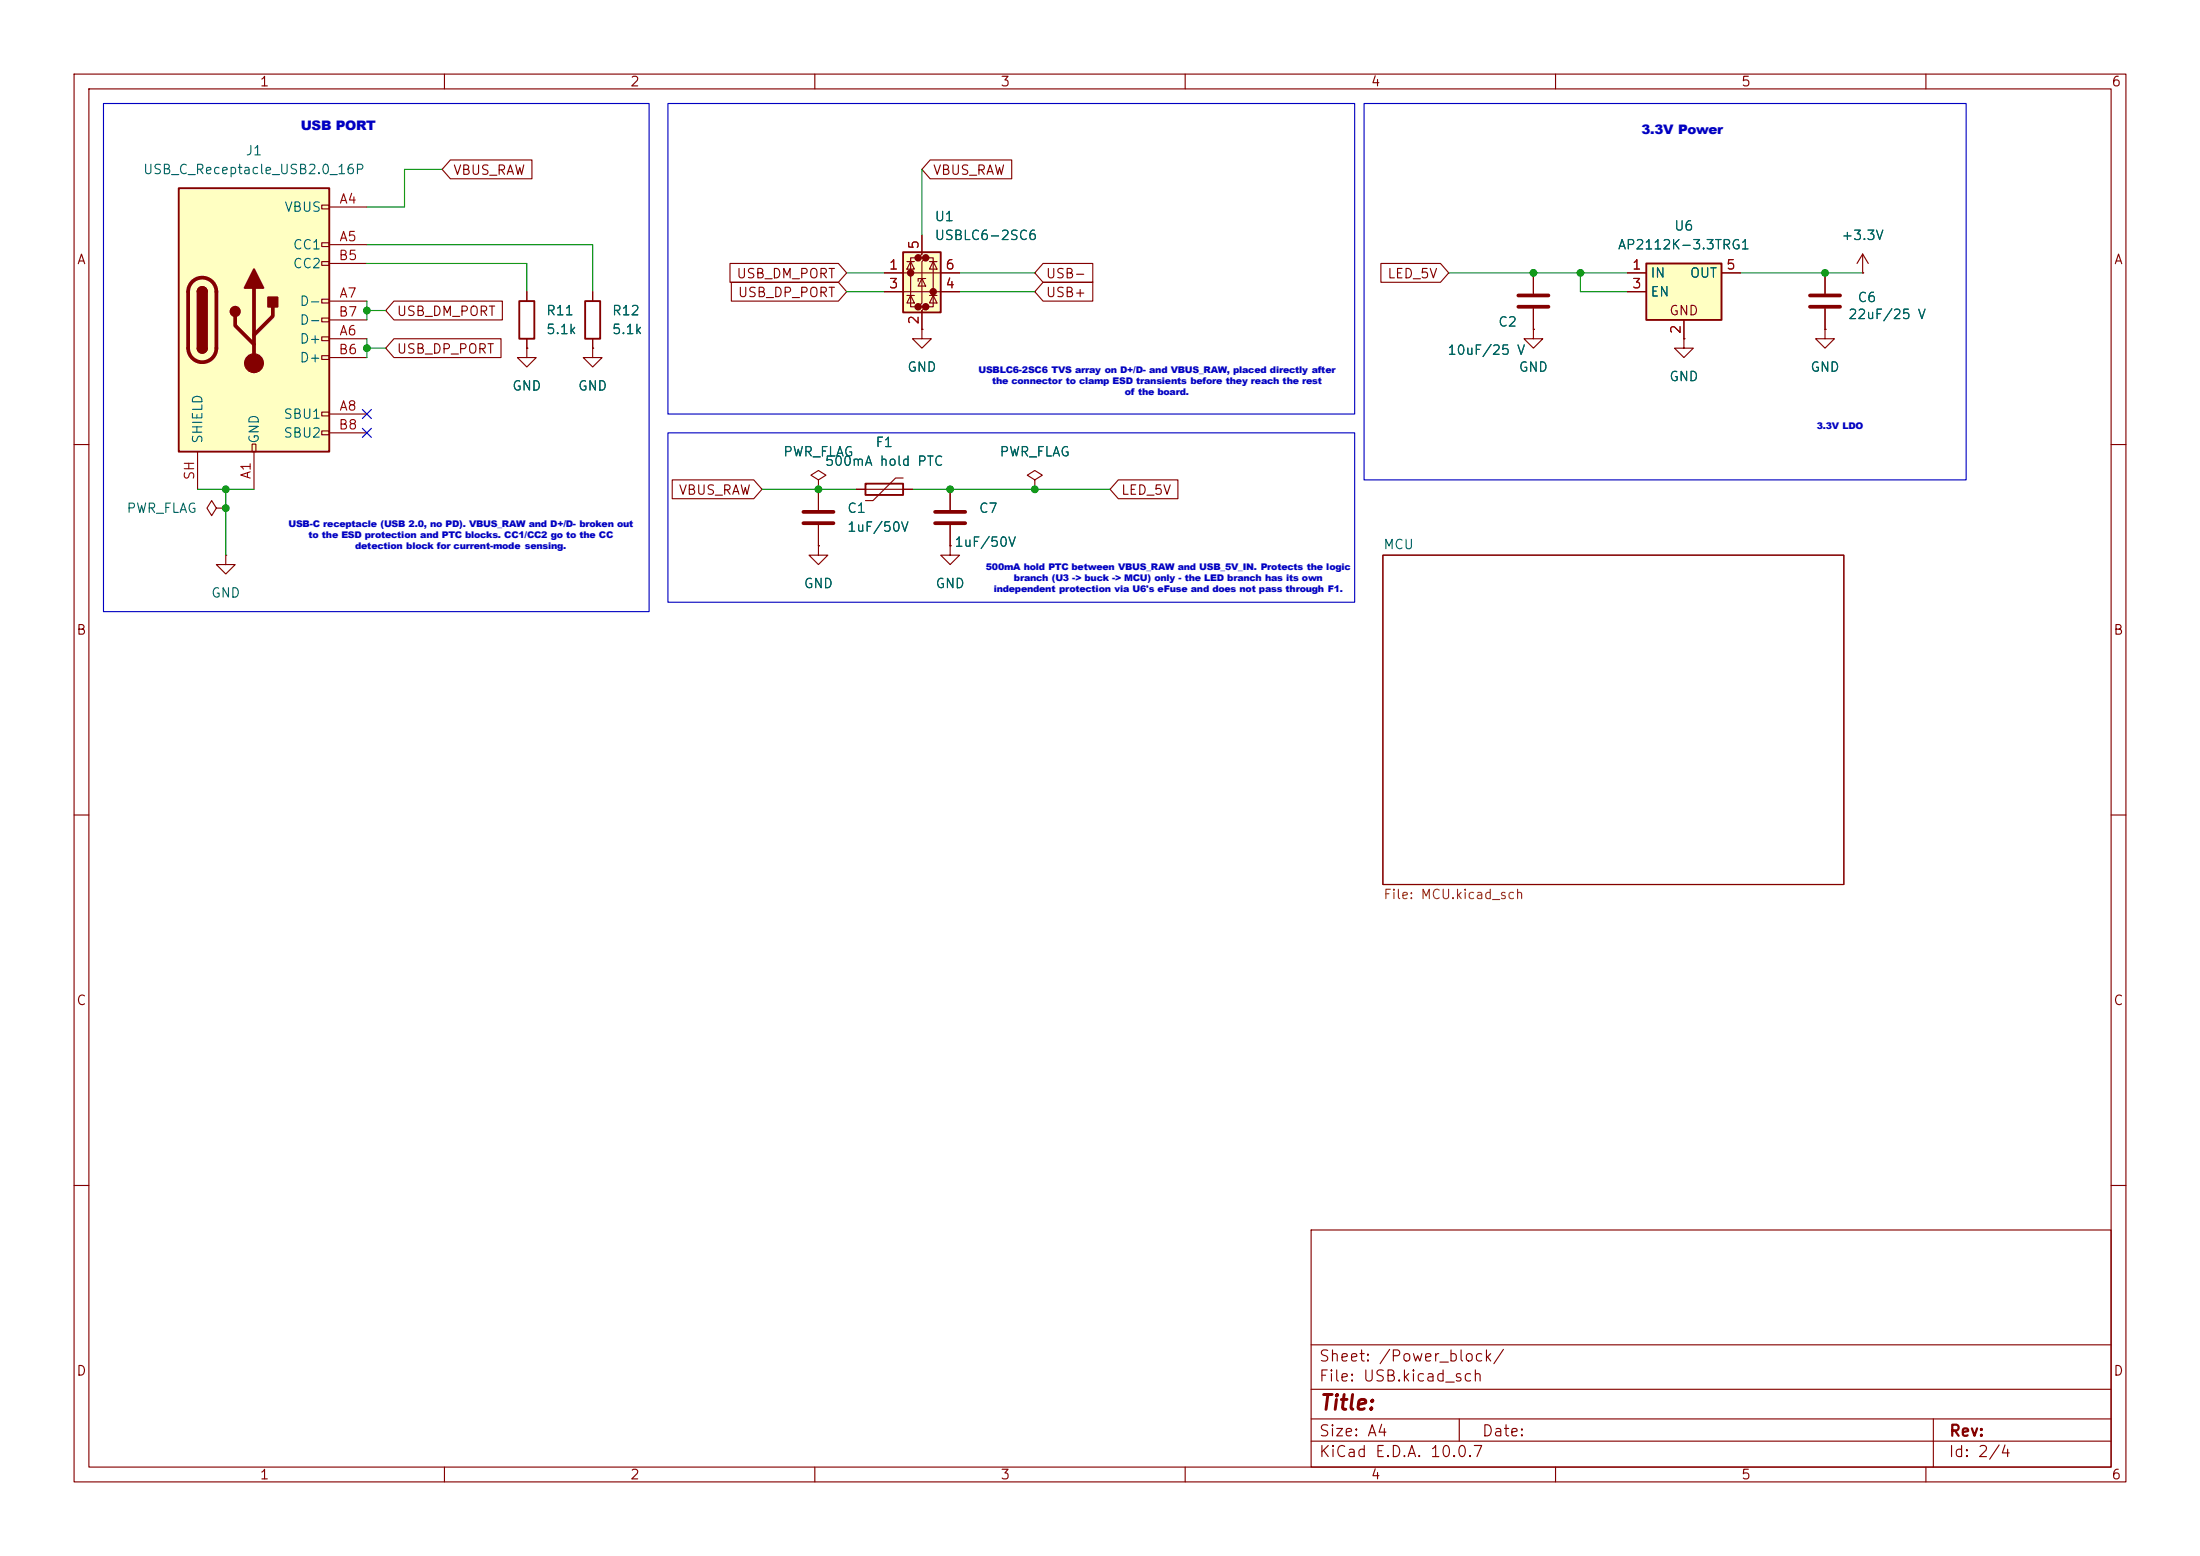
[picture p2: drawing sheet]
<svg xmlns="http://www.w3.org/2000/svg" width="297mm" height="210mm" viewBox="0 0 297 210" stroke-linecap="round" stroke-linejoin="round" font-family="sans-serif">
<g fill="none" stroke="#840000" stroke-width=".15">
<path d="M10 10h277v190h-277zM12 12h273v186h-273zM60 10v2M110 10v2M160 10v2M210 10v2M260 10v2M246.4 36.8v2.8M251.5 36.8h.1M251.5 34.3l-.8 1.3M251.5 34.3l.7 1.3M251.5 34.3v2.5"/>
<path d="M71.1 47v1.3h1.3l-1.3 1.2-1.3-1.2h1.3M71.1 47h.1M80 47v1.3h1.3l-1.3 1.2-1.3-1.2h1.3M80 47h.1M124.5 44.5v1.2h1.2l-1.2 1.3-1.3-1.3h1.3M124.5 44.5h.1M246.4 44.5v1.2h1.2l-1.2 1.3-1.3-1.3h1.3M246.4 44.5h.1M246.4 41.7v2.8M10 60h2M128.3 73.7v1.2h1.2l-1.2 1.3-1.3-1.3h1.3M128.3 73.7h.1"/>
<path d="M139.7 64.8l1-.7-1-.6-1 .6 1 .7v1.2M139.7 66h.1M186.7 74.9h62.2v44.5h-62.2zM285 60h2M10 110h2M285 110h2M10 160h2M177 166h108v32h-108zM285 160h2M60 198v2M110 198v2M160 198v2"/>
<path d="M177 194.5h108M177 191.5h108M177 187.5h108M177 181.5h108M197 191.5v3M210 198v2M260 198v2M261 191.5v6.5"/>
</g>
<path d="M244.3 39.9h4.1M244.3 41.4h4.1" fill="none" stroke="#840000" stroke-width=".51"/>
<path d="M121.9 34h5.1v8.2h-5.1z" fill="#ffffc2"/>
<g fill="#840000" stroke="#840000" stroke-width=".51">
<circle cx="122.9" cy="36.8" r=".25"/>
<circle cx="124" cy="34.8" r=".25"/>
<circle cx="124" cy="41.4" r=".25"/>
<circle cx="125" cy="34.8" r=".25"/>
<circle cx="125" cy="41.4" r=".25"/>
<circle cx="126" cy="39.4" r=".25"/>
</g>
<g fill="none" stroke="#840000" stroke-width=".15">
<path d="M119.4 36.8h10.1M119.4 39.4h10.1M122.4 39.9h1M122.4 35.3h1M122.9 35.3l.5 1h-1zM122.9 39.9l.5 1h-1zM124 34.8h-1.1v6.6h1.1M124.5 31.8v2.5l-.5 .5h1l-.5 .5v5.6l-.5 .5h1l-.5 .5v2.6M124.5 37.6l.5 1h-1zM125 37.6h-1v.4M125 34.8h1v6.6h-1M125.5 39.9h1"/>
<path d="M125.5 35.3h1M126 35.3l.5 1h-1zM126 39.9l.5 1h-1zM110.5 73.7v1.2h1.3l-1.3 1.3-1.3-1.3h1.3M110.5 73.7h.1M110.5 66v2.8M110.5 70.9v2.8M115.6 66h7.6M121.9 64.5h-1l-3 3.1h-1.1"/>
</g>
<path d="M121.9 34h5.1v8.2h-5.1zM116.8 65.3h5.1v1.5h-5.1z" fill="none" stroke="#840000" stroke-width=".25"/>
<path d="M108.5 69.1h4M108.5 70.6h4" fill="none" stroke="#840000" stroke-width=".51"/>
<path d="M222.2 35.6h10.2v7.6h-10.2z" fill="#ffffc2"/>
<path d="M222.2 35.6h10.2v7.6h-10.2z" fill="none" stroke="#840000" stroke-width=".25"/>
<path d="M207 36.8v2.8M219.7 36.8h2.5M219.7 39.4h2.5M232.4 36.8h2.5M207 41.7v2.8M227.3 45.7v1.3h1.3l-1.3 1.3-1.2-1.3h1.2M227.3 45.7h.1M227.3 43.2v2.5M29.2 68.6l-.6-1-.7 1 .7 1 .6-1h1.3M30.5 68.6h.1M110.5 64.8l1-.7-1-.6-1 .6 1 .7v1.2M110.5 66h.1" fill="none" stroke="#840000" stroke-width=".15"/>
<path d="M205 39.9h4M205 41.4h4" fill="none" stroke="#840000" stroke-width=".51"/>
<path d="M24.1 25.4h20.3v35.6h-20.3z" fill="#ffffc2"/>
<g fill="none" stroke="#840000" stroke-width=".15">
<path d="M43.4 27.7h1v.5h-1zM43.4 32.8h1v.5h-1zM43.4 35.3h1v.5h-1zM44.4 27.9h5.1M44.4 33h5.1M44.4 35.6h5.1M60.8 21.6h11v2.5h-11l-1.1-1.2zM71.1 39.4v1.2M80 39.4v1.2M98.5 35.6h14.7l1.1 1.2-1.1 1.3h-14.7zM98.7 38.1h14.5l1.1 1.3-1.1 1.2h-14.5zM119.4 36.8h2.5"/>
<path d="M119.4 39.4h2.5M124.5 31.8v2.5M125.6 21.6h11v2.5h-11l-1.1-1.2zM127 36.8h2.5M127 39.4h2.5M140.8 35.6h6.7v2.5h-6.7l-1.1-1.3zM140.8 38.1h6.7v2.5h-6.7l-1.1-1.2zM186.4 35.6h8.1l1.1 1.2-1.1 1.3h-8.1zM207 36.8v2.8M219.7 36.8h2.5M219.7 39.4h2.5M232.4 36.8h2.5"/>
<path d="M246.4 36.8v2.8M251.5 36.8h.1M34 59.9h.5v1.1h-.5zM43.4 40.4h1v.5h-1zM43.4 42.9h1v.5h-1zM43.4 45.5h1v.5h-1zM43.4 48h1v.5h-1zM43.4 55.6h1v.5h-1zM43.4 58.2h1v.5h-1zM44.4 45.7h5.1M44.4 40.6h5.1M44.4 55.9h5.1"/>
<path d="M44.4 48.3h5.1M44.4 43.2h5.1M44.4 58.4h5.1M53.2 45.7h14.4v2.6h-14.4l-1.1-1.3zM53.2 40.6h14.6v2.6h-14.6l-1.1-1.3zM71.1 47h.1M71.1 45.7v1.3M80 47h.1M80 45.7v1.3M124.5 44.5h.1M124.5 41.9v2.6M207 44.5v1.2h1.3l-1.3 1.3-1.3-1.3h1.3"/>
<path d="M207 44.5h.1M207 41.7v2.8M227.3 45.7h.1M227.3 43.2v2.5M246.4 44.5h.1M246.4 41.7v2.8M26.7 61v5M30.5 74.9v1.3h1.2l-1.2 1.3-1.3-1.3h1.3M30.5 74.9h.1M34.3 61v5M90.7 64.8h11.1l1.1 1.2-1.1 1.3h-11.1zM110.5 73.7h.1"/>
<path d="M110.5 66h.1M110.5 66v2.8M110.5 70.9v2.8M115.6 66h1.2M121.9 66h1.3M128.3 73.7h.1M128.3 66v2.8M128.3 70.9v2.8M139.7 66h.1M151 64.8h8v2.5h-8l-1.1-1.3z"/>
</g>
<path d="M24.1 25.4h20.3v35.6h-20.3zM26.7 39.4a.64 .64 0 0 1 .6-.7 .64 .64 0 0 1 .6 .7M26.7 47a.64 .64 0 0 0 .6 .6 .64 .64 0 0 0 .6-.6M70.1 40.6h2v5.1h-2zM79 40.6h2v5.1h-2z" fill="none" stroke="#840000" stroke-width=".25"/>
<path d="M26 38a1.9 1.9 0 0 1 2-.4 1.9 1.9 0 0 1 1.2 1.8v7.6a1.91 1.91 0 0 1-1.9 1.9 1.91 1.91 0 0 1-1.9-1.9v-7.6a1.9 1.9 0 0 1 .6-1.4zM34.3 38.9v10.1M31.7 42.7v1.2l2.6 2.6M36.8 41.4v1.3l-2.5 2.5M126.2 69.1h4.1M126.2 70.6h4.1" fill="none" stroke="#840000" stroke-width=".51"/>
<g fill="#840000" stroke="#840000" stroke-width=".25">
<path d="M26.7 39.4h1.2v7.6h-1.2z"/>
<path d="M26.9 38.9a.64 .64 0 0 1 .6-.1 .64 .64 0 0 1 .4 .6h-1.2z"/>
<path d="M26.7 47h1.2a.64 .64 0 0 1-.6 .6 .64 .64 0 0 1-.6-.6z"/>
<path d="M34.3 36.3l1.3 2.6h-2.6z"/>
<path d="M36.2 40.1h1.3v1.3h-1.3z"/>
<circle cx="31.7" cy="42" r=".63"/>
</g>
<circle cx="34.3" cy="49" r="1.27" fill="#840000" stroke="#840000" stroke-width=".15"/>
<g fill="none" stroke="#009600" stroke-width=".15">
<path d="M49.5 35.6h21.6v3.8M49.5 33h30.5v6.4M59.7 22.9h-5.1v5h-5.1M114.3 39.4h5.1M114.3 36.8h5.1M124.5 22.9v8.9M129.5 39.4h10.2M129.5 36.8h10.2M195.6 36.8h24.1M213.4 36.8v2.6h6.3M234.9 36.8h16.6M49.5 47h2.6"/>
<path d="M49.5 41.9h2.6M49.5 40.6v2.6M49.5 45.7v2.6M26.7 66h7.6M30.5 66v8.9M102.9 66h12.7M123.2 66h26.7"/>
</g>
<path d="M48.9 57.8l1.2 1.2M48.9 55.3l1.2 1.2M50.1 57.8l-1.2 1.2M50.1 55.3l-1.2 1.2" fill="none" stroke="#000084" stroke-width=".15"/>
<path d="M14 14h73.6v68.6h-73.6zM90.2 14h92.7v41.9h-92.7zM184.1 14h81.3v50.8h-81.3zM90.2 58.4h92.7v22.9h-92.7z" fill="none" stroke="#0000c2" stroke-width=".15"/>
<g fill="#009600" stroke="#009600" stroke-width=".14">
<circle cx="139.7" cy="66" r=".46"/>
<circle cx="128.3" cy="66" r=".46"/>
<circle cx="110.5" cy="66" r=".46"/>
<circle cx="30.5" cy="68.6" r=".46"/>
<circle cx="30.5" cy="66" r=".46"/>
<circle cx="49.5" cy="41.9" r=".46"/>
<circle cx="49.5" cy="47" r=".46"/>
<circle cx="213.4" cy="36.8" r=".46"/>
<circle cx="246.4" cy="36.8" r=".46"/>
<circle cx="207" cy="36.8" r=".46"/>
</g>
<text font-size="2" fill="#840000" x="178" y="190.8">Title:</text>
<g font-size="1.8" fill="#0000c2">
<text x="40.6" y="17.6">USB PORT</text>
<text x="221.6" y="18.1">3.3V Power</text>
</g>
<g font-size="1.5" fill="#840000">
<text x="178" y="184.1">Sheet: /Power_block/</text>
<text x="178" y="186.8">File: USB.kicad_sch</text>
<text x="178" y="197">KiCad E.D.A. 10.0.7</text>
<text x="178" y="194.2">Size: A4</text>
<text x="200" y="194.2">Date:</text>
<text x="263" y="197">Id: 2/4</text>
<text x="263" y="194.2">Rev:</text>
</g>
<g font-size="1.3" fill="#840000">
<text x="35" y="12">1</text>
<text x="85" y="12">2</text>
<text x="135" y="12">3</text>
<text x="185" y="12">4</text>
<text x="235" y="12">5</text>
<text x="285" y="12">6</text>
<text x="61.1" y="23.9">VBUS_RAW</text>
<text x="125.9" y="23.9">VBUS_RAW</text>
<text x="10.3" y="36">A</text>
<text x="285.3" y="36">A</text>
<text x="99.3" y="37.9">USB_DM_PORT</text>
<text x="99.5" y="40.4">USB_DP_PORT</text>
<text x="141.1" y="37.9">USB-</text>
<text x="141.1" y="40.4">USB+</text>
<text x="187.2" y="37.9">LED_5V</text>
<text x="53.5" y="43">USB_DM_PORT</text>
<text x="225.3" y="42.9">GND</text>
<text x="53.5" y="48">USB_DP_PORT</text>
<text x="91.5" y="67.1">VBUS_RAW</text>
<text x="151.3" y="67.1">LED_5V</text>
<text x="10.2" y="86">B</text>
<text x="285.2" y="86">B</text>
<text x="10.2" y="136">C</text>
<text x="285.2" y="136">C</text>
<text x="10.2" y="186">D</text>
<text x="285.2" y="186">D</text>
<text x="35" y="200">1</text>
<text x="85" y="200">2</text>
<text x="135" y="200">3</text>
<text x="185" y="200">4</text>
<text x="235" y="200">5</text>
<text x="285" y="200">6</text>
</g>
<g font-size="1.3" fill="#006464">
<text x="19.2" y="23.8">USB_C_Receptacle_USB2.0_16P</text>
<text x="33.1" y="21.3">J1</text>
<text x="38.3" y="28.9">VBUS</text>
<text x="39.5" y="34">CC1</text>
<text x="126.1" y="30.2">U1</text>
<text x="126.1" y="32.7">USBLC6-2SC6</text>
<text x="218.3" y="34">AP2112K-3.3TRG1</text>
<text x="225.9" y="31.4">U6</text>
<text x="248.5" y="32.7">+3.3V</text>
<text x="39.5" y="36.5">CC2</text>
<text x="40.4" y="41.6">D-</text>
<text x="222.7" y="37.8">IN</text>
<text x="222.7" y="40.3">EN</text>
<text x="228" y="37.8">OUT</text>
<text x="250.7" y="41.1">C6</text>
<text x="40.4" y="46.7">D+</text>
<text x="40.4" y="44.1">D-</text>
<text x="73.6" y="42.9">R11</text>
<text x="73.6" y="45.4">5.1k</text>
<text x="82.5" y="42.9">R12</text>
<text x="82.5" y="45.4">5.1k</text>
<text x="202.2" y="44.4">C2</text>
<text x="249.4" y="43.4">22uF/25 V</text>
<text x="40.4" y="49.2">D+</text>
<text x="69.1" y="53">GND</text>
<text x="77.9" y="53">GND</text>
<text x="122.4" y="50.5">GND</text>
<text x="195.3" y="48.2">10uF/25 V</text>
<text x="204.9" y="50.5">GND</text>
<text x="225.3" y="51.8">GND</text>
<text x="244.3" y="50.5">GND</text>
<text x="27.6" y="60" transform="rotate(-90 27.6 60)">SHIELD</text>
<text x="35.3" y="60" transform="rotate(-90 35.3 60)">GND</text>
<text x="38.2" y="56.8">SBU1</text>
<text x="38.2" y="59.4">SBU2</text>
<text x="105.6" y="61.9">PWR_FLAG</text>
<text x="111.3" y="63.2">500mA hold PTC</text>
<text x="118.1" y="60.7">F1</text>
<text x="134.9" y="61.9">PWR_FLAG</text>
<text x="17" y="69.5">PWR_FLAG</text>
<text x="114.3" y="69.5">C1</text>
<text x="132.1" y="69.5">C7</text>
<text x="114.3" y="72.1">1uF/50V</text>
<text x="128.8" y="74.1">1uF/50V</text>
<text x="186.7" y="74.4">MCU</text>
<text x="28.4" y="81">GND</text>
<text x="108.4" y="79.7">GND</text>
<text x="126.2" y="79.7">GND</text>
</g>
<g font-size="1.3" fill="#a90000">
<text x="45.7" y="27.8">A4</text>
<text x="45.6" y="35.4">B5</text>
<text x="45.7" y="32.9">A5</text>
<text x="124.3" y="33.8" transform="rotate(-90 124.3 33.8)">5</text>
<text x="45.7" y="40.5">A7</text>
<text x="119.9" y="36.7">1</text>
<text x="119.9" y="39.2">3</text>
<text x="127.5" y="39.2">4</text>
<text x="127.5" y="36.7">6</text>
<text x="220.2" y="36.7">1</text>
<text x="220.2" y="39.2">3</text>
<text x="232.9" y="36.7">5</text>
<text x="45.6" y="43">B7</text>
<text x="45.7" y="45.6">A6</text>
<text x="124.3" y="43.9" transform="rotate(-90 124.3 43.9)">2</text>
<text x="227.2" y="45.2" transform="rotate(-90 227.2 45.2)">2</text>
<text x="45.6" y="48.1">B6</text>
<text x="45.6" y="58.3">B8</text>
<text x="45.7" y="55.7">A8</text>
<text x="26.5" y="64.9" transform="rotate(-90 26.5 64.9)">SH</text>
<text x="34.2" y="64.8" transform="rotate(-90 34.2 64.8)">A1</text>
</g>
<text font-size="1.3" fill="#725600" x="186.7" y="121.7">File: MCU.kicad_sch</text>
<g font-size="1.2" fill="#0000c2">
<text x="132.1" y="50.3">USBLC6-2SC6 TVS array on D+/D- and VBUS_RAW, placed directly after</text>
<text x="133.9" y="51.8">the connector to clamp ESD transients before they reach the rest</text>
<text x="151.8" y="53.3">of the board.</text>
<text x="245.3" y="57.9">3.3V LDO</text>
<text x="38.9" y="71.1">USB-C receptacle (USB 2.0, no PD). VBUS_RAW and D+/D- broken out</text>
<text x="41.7" y="72.6">to the ESD protection and PTC blocks. CC1/CC2 go to the CC</text>
<text x="47.9" y="74.1">detection block for current-mode sensing.</text>
<text x="133.1" y="77">500mA hold PTC between VBUS_RAW and USB_5V_IN. Protects the logic</text>
<text x="134.2" y="80">independent protection via U6's eFuse and does not pass through F1.</text>
<text x="136.9" y="78.5">branch (U3 -&gt; buck -&gt; MCU) only - the LED branch has its own</text>
</g>
</svg>
